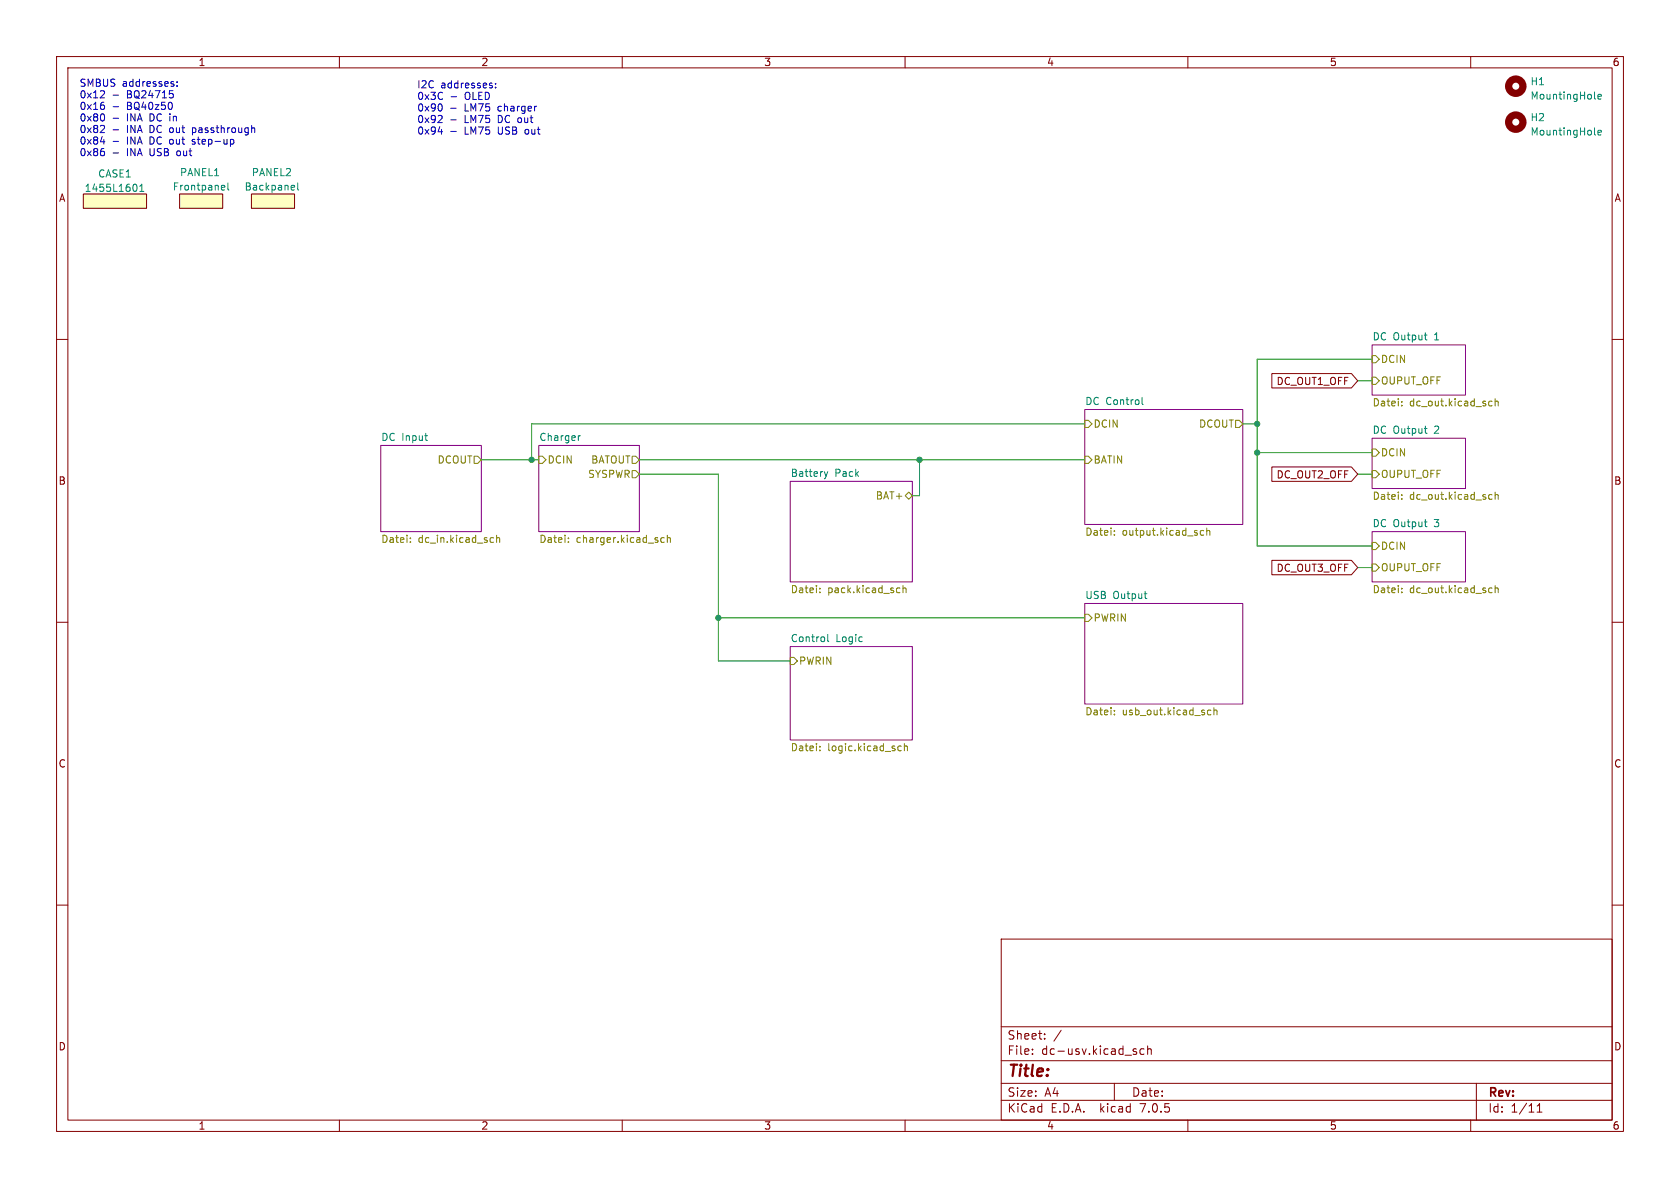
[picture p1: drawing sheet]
<svg xmlns="http://www.w3.org/2000/svg" width="297mm" height="210mm" viewBox="0 0 297 210" stroke-linecap="round" stroke-linejoin="round" font-family="sans-serif">
<g fill="none" stroke="#840000" stroke-width=".18">
<path d="M10 10h277v190h-277zM12 12h273v186h-273zM60 10v2M110 10v2M160 10v2M210 10v2M260 10v2M14.7 34.3h11.2v2.5h-11.2zM31.7 34.3h7.7v2.5h-7.7zM44.4 34.3h7.7v2.5h-7.7zM10 60h2M285 60h2"/>
<path d="M224.8 66h14.1l1.1 1.3-1.1 1.3h-14.1zM224.8 99.1h14.1l1.1 1.2-1.1 1.3h-14.1zM224.8 82.5h14.1l1.1 1.3-1.1 1.3h-14.1zM10 110h2M285 110h2M10 160h2M285 160h2M177 166h108v32h-108zM60 198v2M110 198v2M160 198v2M177 194.5h108"/>
<path d="M177 191.5h108M177 187.5h108M177 181.5h108M182.5 186.3v.1M182.5 185.5v.1M184.7 183.6v.1M184.7 182.8v.1M187.6 182.1l-1.3 2M197 191.5v3M200.5 185.9l.4 .1 .1 .2-.3 .2h-.2M200.5 185.4l.4 .1M202.2 185.5l-.4-.1-.3 .3v.4l.2 .2h.5"/>
<path d="M202.9 185.5l.2-.1 .4 .1v.9M202.9 184.9v1.5M210 198v2M260 198v2M261 191.5v6.5M271.7 196.6h.9M271.7 195.5l.5-.4v1.5"/>
</g>
<g fill="#fff" stroke="#fff" stroke-width=".18">
<path d="M242.6 61h16.5v8.9h-16.5z"/>
<path d="M242.6 94h16.5v8.9h-16.5z"/>
<path d="M242.6 77.5h16.5v8.9h-16.5z"/>
<path d="M191.8 106.7h27.9v17.8h-27.9z"/>
<path d="M191.8 72.4h27.9v20.3h-27.9z"/>
<path d="M95.2 78.7h17.8v15.3h-17.8z"/>
<path d="M139.7 85.1h21.6v17.8h-21.6z"/>
<path d="M139.7 114.3h21.6v16.5h-21.6z"/>
<path d="M67.3 78.7h17.8v15.3h-17.8z"/>
</g>
<path d="M67.3 78.7h17.8v15.3h-17.8zM95.2 78.7h17.8v15.3h-17.8zM191.8 72.4h27.9v20.3h-27.9zM242.6 61h16.5v8.9h-16.5zM242.6 77.5h16.5v8.9h-16.5zM139.7 85.1h21.6v17.8h-21.6zM242.6 94h16.5v8.9h-16.5zM139.7 114.3h21.6v16.5h-21.6zM191.8 106.7h27.9v17.8h-27.9z" fill="none" stroke="#840084" stroke-width=".18"/>
<g fill="none" stroke="#848400" stroke-width=".18">
<path d="M191.8 74.3h.6l.6 .6-.6 .7h-.6zM218.4 74.3h.7l.6 .6-.6 .7h-.7zM242.6 66.7h.6l.6 .6-.6 .6h-.6zM242.6 62.9h.6l.6 .6-.6 .6h-.6zM242.6 79.4h.6l.6 .6-.6 .6h-.6zM247.8 71.6v.2M247.8 71v.1M263.2 71.6l.2 .2 .4-.1M263.8 71l-.4-.1-.2 .1M264.3 71l.2-.1 .3 .1 .1 .8M264.3 70.5v1.3M72.6 95.8v.1"/>
<path d="M72.6 95.1v.1M83.8 80.6h.7l.6 .7-.6 .6h-.7zM86.9 95l.3 .1M87.2 95.8l-.3 .1M87.8 95.2l.2-.2 .3 .1v.8M87.8 94.6v1.3M95.2 80.6h.7l.6 .7-.6 .6h-.7zM100.5 95.8v.1M100.5 95.1v.1M111.8 80.6h.6l.6 .7-.6 .6h-.6zM111.8 83.2h.6l.6 .6-.6 .7h-.6zM117.4 95.1l-.3-.1-.3 .3 .1 .5h.5"/>
<path d="M118 95.2l.1-.2 .4 .1v.8M118 94.6v1.3M160.7 87l.6 .6-.6 .7-.7-.7zM191.8 80.6h.6l.6 .7-.6 .6h-.6zM197 93.8v.2M197 94.5v.1M212.8 93.8h-.4l-.2 .2 .1 .6h.5M213.3 93.9l.2-.1h.3l.1 .8M213.3 93.3v1.3M242.6 99.7h.6l.6 .6-.6 .7h-.6zM242.6 95.9h.6l.6 .6-.6 .7h-.6zM242.6 83.2h.6l.6 .6-.6 .7h-.6z"/>
<path d="M247.8 87.5v.1M247.8 88.1v.2M263.2 88.1l.2 .2 .4-.1M263.8 87.5l-.4-.1-.2 .1M264.3 87v1.3M264.3 87.5l.2-.1 .3 .1 .1 .8M139.7 116.2h.6l.7 .6-.7 .7h-.6zM144.9 104.7v.1M144.9 104v.1M158.7 103.9l.4 .1M159.1 104.7l-.4 .1M159.6 104.1l.2-.2 .3 .1 .1 .8"/>
<path d="M159.6 103.5v1.3M191.8 108.6h.6l.6 .6-.6 .7h-.6zM247.8 104v.1M247.8 104.7v.1M263.2 104.7l.2 .1 .4-.1M263.8 104l-.4-.1-.2 .2M264.3 103.5v1.3M264.3 104.1l.2-.2 .3 .1 .1 .8M144.9 131.9v.2M144.9 132.6v.1M158.7 132.5l.3 .2h.3M159.3 131.9h-.3l-.3 .2"/>
<path d="M159.9 132l.2-.1h.3v.8M159.9 131.4v1.3M197 126.2v.2M197 125.6v.1M213.5 126.1l.2 .3 .4-.1M214.1 125.6l-.4-.1-.2 .3M214.6 125.6l.2-.1 .3 .1 .1 .8M214.6 125.1v1.3"/>
</g>
<g fill="none" stroke="#008484" stroke-width=".18">
<path d="M282 17.5h.1M282.5 17.1l.6-.1-.1-.3h-.3l-.2 .2 .1 .6h.4M23.9 32.6a.79 .79 0 0 1 0 1.2M24.7 33.8h.7M24.7 32.9l.4-.3v1.2M39.3 32.8h.4v.3l-.6 .1M39.7 33.5l-.4 .1M40.3 32.3v1.1l.2 .2M51.9 32.8l.2 .3-.6 .1M52 33.5l-.1 .1M52.6 32.3v1.1l.2 .2M282 23.8l.1 .1"/>
<path d="M282.5 23.4l.6-.1-.1-.2-.3-.1-.2 .2 .1 .6h.4M251.8 59.2h.5M75.1 77h.5M75.5 77.9h.1M102.6 77l-.4 .3M201.9 70.2v1.1l.2 .2M251.8 75.7h.5M252 60l.3 .1M252 76.5l.3 .1M145.7 83.4l.3 .8M146 84.2l-.2 .4M146.3 83.4l-.3 .8"/>
<path d="M251.8 92.3h.5M252 93l.3 .1M146.3 112.2v1l.2 .2M202.3 105h.5M202.5 105.7l.3 .1"/>
</g>
<g fill="#ffffc2" stroke="#ffffc2" stroke-width=".18">
<path d="M31.7 34.3h7.7v2.5h-7.7z"/>
<path d="M14.7 34.3h11.2v2.5h-11.2z"/>
<path d="M44.4 34.3h7.7v2.5h-7.7z"/>
</g>
<g fill="none" stroke="#840000" stroke-width="1.3">
<circle cx="268" cy="15.2" r="1.27"/>
<circle cx="268" cy="21.6" r="1.27"/>
</g>
<g fill="none" stroke="#0000c2" stroke-width=".18">
<path d="M18.1 18.1h.3M18.2 16l.3 .3-.1 .3-.7 .7h.8M18.2 18.6l.3 .2v.3l-.3 .2M20 16.8h1M20 18.9h1M30.3 18.1l.2 .5-.2 .7M30.4 16.5l.2 .3v.3l-.2 .2M30.6 14.8l.2 .2-.2 .3M30.6 14.4l.1 .1M31.3 15.1v.2M31.3 14.5v.1M78 18.4l.2 .4-.2 .8"/>
<path d="M79.7 19.1h1M79.7 17.1h1M86.9 15.1l.2 .2-.2 .2M86.9 14.7l.1 .1M87.6 15.4v.1M87.6 14.8v.1M94.9 18.8h-.3M17.8 25.1h.7M18.2 22.2l.3 .2-.1 .3-.7 .7h.8M18.2 26.7l.3 .3v.3l-.3 .2M18.3 20.2l.2 .4-.2 .7M20 20.9h1"/>
<path d="M20 23h1M20 25h1M20 27h1M40.7 24.6v1.3M40.7 24.7l.4-.1 .2 .3-.1 .5h-.5M44.5 22.7l.2-.1 .3 .1v.7M77.4 23.3h.8M77.9 20.4l.3 .2-.1 .3-.7 .8h.8M79.7 21.2h1M79.7 23.2h1"/>
</g>
<path d="M191.8 74.9h-97.8v6.4M219.7 74.9h2.5M240 67.3h2.6M242.6 63.5h-20.4v33h20.4M85.1 81.3h10.1M113 83.8h14v33h12.7M113 81.3h78.8M162.6 81.3v6.3h-1.3M222.2 80h20.4M240 83.8h2.6M127 109.2h64.8M240 100.3h2.6" fill="none" stroke="#008400" stroke-width=".18"/>
<g fill="#008400" stroke="#008400" stroke-width=".18">
<circle cx="127" cy="109.2" r=".46"/>
<circle cx="94" cy="81.3" r=".46"/>
<circle cx="162.6" cy="81.3" r=".46"/>
<circle cx="222.2" cy="74.9" r=".46"/>
<circle cx="222.2" cy="80" r=".46"/>
</g>
<text font-size="2.8" fill="#840000" x="178" y="190.8">Title:</text>
<g font-size="2.1" fill="#840000">
<text x="178" y="183.9">Sheet:</text>
<text x="178" y="186.6">File:</text>
<text x="184" y="186.6">dc-usv.kicad_sch</text>
<text x="178" y="196.8">KiCad</text>
<text x="178" y="194">Size:</text>
<text x="184.6" y="194">A4</text>
<text x="185.7" y="196.8">E.D.A.</text>
<text x="194.4" y="196.8">kicad</text>
<text x="200" y="194">Date:</text>
<text x="201.5" y="196.8">7.0.5</text>
<text x="263" y="194.2">Rev:</text>
<text x="263" y="196.8">Id:</text>
<text x="267" y="196.8">1/11</text>
</g>
<g font-size="1.8" fill="#840000">
<text x="35" y="11.8">1</text>
<text x="85" y="11.8">2</text>
<text x="135" y="11.8">3</text>
<text x="185" y="11.8">4</text>
<text x="235" y="11.8">5</text>
<text x="285" y="11.8">6</text>
<text x="10.4" y="35.8">A</text>
<text x="285.4" y="35.8">A</text>
<text x="225.7" y="68.2">DC_OUT1_OFF</text>
<text x="10.3" y="85.8">B</text>
<text x="225.7" y="84.7">DC_OUT2_OFF</text>
<text x="285.3" y="85.8">B</text>
<text x="225.7" y="101.2">DC_OUT3_OFF</text>
<text x="10.3" y="135.8">C</text>
<text x="285.3" y="135.8">C</text>
<text x="10.3" y="185.8">D</text>
<text x="285.3" y="185.8">D</text>
<text x="35" y="199.8">1</text>
<text x="85" y="199.8">2</text>
<text x="135" y="199.8">3</text>
<text x="185" y="199.8">4</text>
<text x="235" y="199.8">5</text>
<text x="285" y="199.8">6</text>
</g>
<g font-size="1.8" fill="#0000c2">
<text x="14" y="15.4">SMBUS</text>
<text x="14" y="17.5">0x12</text>
<text x="21.5" y="15.4">addresses:</text>
<text x="22.4" y="17.5">BQ24715</text>
<text x="73.7" y="15.7">I2C</text>
<text x="73.7" y="17.7">0x3C</text>
<text x="77.8" y="15.7">addresses:</text>
<text x="82.1" y="17.7">OLED</text>
<text x="14" y="19.5">0x16</text>
<text x="14" y="21.6">0x80</text>
<text x="14" y="23.6">0x82</text>
<text x="22.4" y="19.5">BQ40z50</text>
<text x="22.4" y="21.6">INA DC in</text>
<text x="22.4" y="23.6">INA DC out</text>
<text x="34.3" y="23.6">passthrough</text>
<text x="73.7" y="19.8">0x90</text>
<text x="73.7" y="21.8">0x92</text>
<text x="73.7" y="23.9">0x94</text>
<text x="82.1" y="19.8">LM75</text>
<text x="82.1" y="21.8">LM75</text>
<text x="82.1" y="23.9">LM75</text>
<text x="88.1" y="19.8">charger</text>
<text x="88.1" y="21.8">DC out</text>
<text x="88.1" y="23.9">USB</text>
<text x="93" y="23.9">out</text>
<text x="14" y="25.6">0x84</text>
<text x="14" y="27.7">0x86</text>
<text x="22.4" y="25.6">INA DC out</text>
<text x="22.4" y="27.7">INA USB</text>
<text x="31.4" y="27.7">out</text>
<text x="34.3" y="25.6">step-up</text>
</g>
<g font-size="1.8" fill="#008484">
<text x="270.5" y="15.2">H1</text>
<text x="270.5" y="17.8">MountingHole</text>
<text x="270.5" y="21.6">H2</text>
<text x="270.5" y="24.1">MountingHole</text>
<text x="14.9" y="34.1">1455L1601</text>
<text x="17.3" y="31.5">CASE1</text>
<text x="30.5" y="33.8">Frontpanel</text>
<text x="31.8" y="31.3">PANEL1</text>
<text x="43.2" y="33.8">Backpanel</text>
<text x="44.5" y="31.3">PANEL2</text>
<text x="242.6" y="60.2">DC Output</text>
<text x="253.5" y="60.2">1</text>
<text x="191.8" y="71.7">DC Control</text>
<text x="242.6" y="76.8">DC Output</text>
<text x="253.5" y="76.8">2</text>
<text x="67.3" y="78">DC Input</text>
<text x="95.2" y="78">Charger</text>
<text x="139.7" y="84.4">Battery</text>
<text x="147.5" y="84.4">Pack</text>
<text x="242.6" y="93.3">DC Output</text>
<text x="253.5" y="93.3">3</text>
<text x="191.8" y="106">USB</text>
<text x="196.7" y="106">Output</text>
<text x="139.7" y="113.6">Control</text>
<text x="147.7" y="113.6">Logic</text>
</g>
<g font-size="1.8" fill="#848400">
<text x="244" y="64.3">DCIN</text>
<text x="244" y="68.1">OUPUT_OFF</text>
<text x="193.2" y="75.8">DCIN</text>
<text x="212" y="75.8">DCOUT</text>
<text x="242.6" y="72.1">Datei:</text>
<text x="249.1" y="72.1">dc_out.kicad_sch</text>
<text x="77.3" y="82.1">DCOUT</text>
<text x="96.7" y="82.1">DCIN</text>
<text x="104.5" y="82.1">BATOUT</text>
<text x="193.2" y="82.1">BATIN</text>
<text x="244" y="80.8">DCIN</text>
<text x="103.9" y="84.6">SYSPWR</text>
<text x="154.8" y="88.5">BAT+</text>
<text x="242.6" y="88.6">Datei:</text>
<text x="244" y="84.6">OUPUT_OFF</text>
<text x="249.1" y="88.6">dc_out.kicad_sch</text>
<text x="191.8" y="94.9">Datei:</text>
<text x="198.3" y="94.9">output.kicad_sch</text>
<text x="67.3" y="96.2">Datei:</text>
<text x="73.8" y="96.2">dc_in.kicad_sch</text>
<text x="95.2" y="96.2">Datei:</text>
<text x="101.8" y="96.2">charger.kicad_sch</text>
<text x="244" y="101.2">OUPUT_OFF</text>
<text x="244" y="97.3">DCIN</text>
<text x="139.7" y="105.1">Datei:</text>
<text x="146.2" y="105.1">pack.kicad_sch</text>
<text x="242.6" y="105.1">Datei:</text>
<text x="249.1" y="105.1">dc_out.kicad_sch</text>
<text x="193.2" y="110">PWRIN</text>
<text x="141.2" y="117.7">PWRIN</text>
<text x="191.8" y="126.7">Datei:</text>
<text x="198.3" y="126.7">usb_out.kicad_sch</text>
<text x="139.7" y="133">Datei:</text>
<text x="146.2" y="133">logic.kicad_sch</text>
</g>
</svg>
